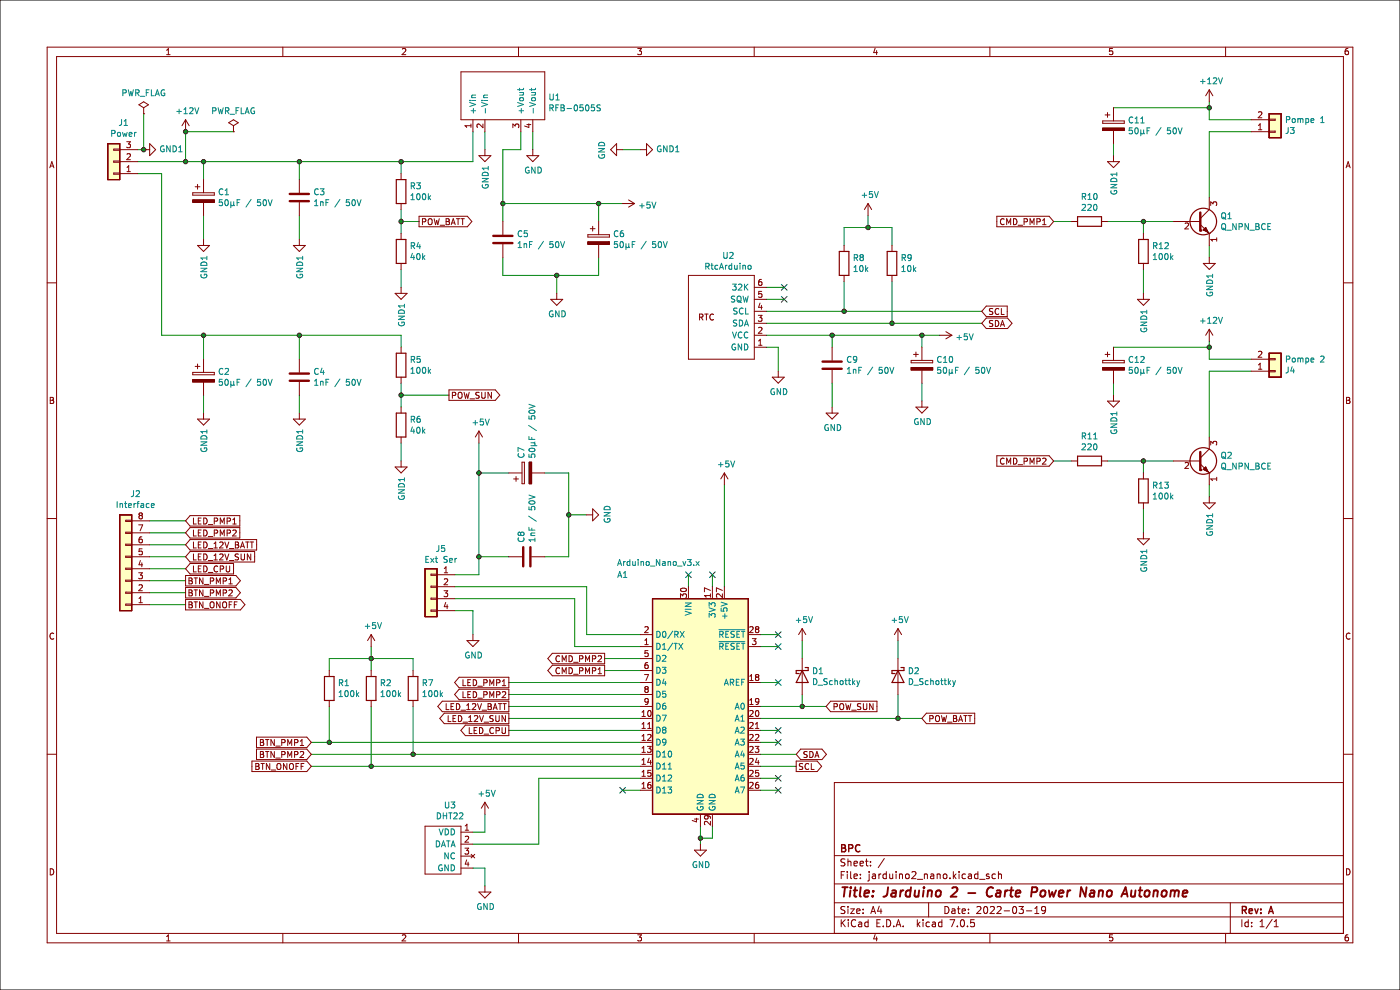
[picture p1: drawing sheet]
EESchema Schematic File Version 4
EELAYER 30 0
EELAYER END
$Descr A4 11693 8268
encoding utf-8
Sheet 1 1
Title "Jarduino 2 - Carte Power Nano Autonome"
Date "2022-03-19"
Rev "A"
Comp "BPC"
Comment1 ""
Comment2 ""
Comment3 ""
Comment4 ""
$EndDescr
$Comp
L Connector_Generic:Conn_01x03 J1
U 1 1
P 950 1350
F 0 "J1" H 868 1025 50  0000 C CNN
F 1 "Power" H 868 1116 50  0000 C CNN
F 2 "TerminalBlock_Phoenix:TerminalBlock_Phoenix_MKDS-3-3-5.08_1x03_P5.08mm_Horizontal" H 950 1350 50  0001 C CNN
F 3 "~" H 950 1350 50  0001 C CNN
	1    950  1350
	-1   0    0    1   
$EndComp
$Comp
L power:GND1 #PWR0101
U 1 1
P 1200 1250
F 0 "#PWR0101" H 1200 1000 50  0001 C CNN
F 1 "GND1" V 1205 1122 50  0000 R CNN
F 2 "" H 1200 1250 50  0001 C CNN
F 3 "" H 1200 1250 50  0001 C CNN
	1    1200 1250
	0    -1   -1   0   
$EndComp
Wire Wire Line
	1200 1250 1150 1250
$Comp
L bpc:RFB-0505S U1
U 1 1
P 4200 1000
F 0 "U1" H 4578 1188 50  0000 L CNN
F 1 "RFB-0505S" H 4578 1097 50  0000 L CNN
F 2 "Converter_DCDC:Converter_DCDC_Murata_MEE3SxxxxSC_THT" V 3950 1000 50  0001 C CNN
F 3 "" V 3950 1000 50  0001 C CNN
	1    4200 1000
	1    0    0    -1  
$EndComp
$Comp
L Device:CP C1
U 1 1
P 1700 1650
F 0 "C1" H 1818 1696 50  0000 L CNN
F 1 "50µF / 50V" H 1818 1605 50  0000 L CNN
F 2 "Capacitor_THT:CP_Radial_D10.0mm_P7.50mm" H 1738 1500 50  0001 C CNN
F 3 "~" H 1700 1650 50  0001 C CNN
	1    1700 1650
	1    0    0    -1  
$EndComp
$Comp
L Device:C C3
U 1 1
P 2500 1650
F 0 "C3" H 2615 1696 50  0000 L CNN
F 1 "1nF / 50V" H 2615 1605 50  0000 L CNN
F 2 "Capacitor_THT:C_Rect_L10.0mm_W4.0mm_P7.50mm_MKS4" H 2538 1500 50  0001 C CNN
F 3 "~" H 2500 1650 50  0001 C CNN
	1    2500 1650
	1    0    0    -1  
$EndComp
Wire Wire Line
	1150 1350 1550 1350
Wire Wire Line
	1700 1350 1700 1500
Wire Wire Line
	1700 1350 2500 1350
Wire Wire Line
	2500 1350 2500 1500
Connection ~ 1700 1350
Wire Wire Line
	2500 1800 2500 2000
Wire Wire Line
	1700 1800 1700 2000
$Comp
L Device:R R3
U 1 1
P 3350 1600
F 0 "R3" H 3420 1646 50  0000 L CNN
F 1 "100k" H 3420 1555 50  0000 L CNN
F 2 "Resistor_THT:R_Axial_DIN0411_L9.9mm_D3.6mm_P5.08mm_Vertical" V 3280 1600 50  0001 C CNN
F 3 "~" H 3350 1600 50  0001 C CNN
	1    3350 1600
	1    0    0    -1  
$EndComp
$Comp
L Device:R R4
U 1 1
P 3350 2100
F 0 "R4" H 3420 2146 50  0000 L CNN
F 1 "40k" H 3420 2055 50  0000 L CNN
F 2 "Resistor_THT:R_Axial_DIN0411_L9.9mm_D3.6mm_P5.08mm_Vertical" V 3280 2100 50  0001 C CNN
F 3 "~" H 3350 2100 50  0001 C CNN
	1    3350 2100
	1    0    0    -1  
$EndComp
$Comp
L Device:R R5
U 1 1
P 3350 3050
F 0 "R5" H 3420 3096 50  0000 L CNN
F 1 "100k" H 3420 3005 50  0000 L CNN
F 2 "Resistor_THT:R_Axial_DIN0411_L9.9mm_D3.6mm_P5.08mm_Vertical" V 3280 3050 50  0001 C CNN
F 3 "~" H 3350 3050 50  0001 C CNN
	1    3350 3050
	1    0    0    -1  
$EndComp
$Comp
L Device:R R6
U 1 1
P 3350 3550
F 0 "R6" H 3420 3596 50  0000 L CNN
F 1 "40k" H 3420 3505 50  0000 L CNN
F 2 "Resistor_THT:R_Axial_DIN0411_L9.9mm_D3.6mm_P5.08mm_Vertical" V 3280 3550 50  0001 C CNN
F 3 "~" H 3350 3550 50  0001 C CNN
	1    3350 3550
	1    0    0    -1  
$EndComp
Wire Wire Line
	2500 1350 3350 1350
Wire Wire Line
	3350 1350 3350 1450
Connection ~ 2500 1350
Wire Wire Line
	3350 1350 3950 1350
Wire Wire Line
	3950 1350 3950 1100
Connection ~ 3350 1350
Wire Wire Line
	3350 1750 3350 1850
$Comp
L power:GND #PWR0106
U 1 1
P 4450 1250
F 0 "#PWR0106" H 4450 1000 50  0001 C CNN
F 1 "GND" H 4455 1077 50  0000 C CNN
F 2 "" H 4450 1250 50  0001 C CNN
F 3 "" H 4450 1250 50  0001 C CNN
	1    4450 1250
	1    0    0    -1  
$EndComp
Wire Wire Line
	4450 1100 4450 1250
Wire Wire Line
	4350 1100 4350 1250
Wire Wire Line
	4350 1250 4200 1250
Wire Wire Line
	3350 2250 3350 2400
Wire Wire Line
	3350 2900 3350 2800
Wire Wire Line
	3350 2800 2500 2800
Wire Wire Line
	1350 2800 1350 1450
Wire Wire Line
	1350 1450 1150 1450
$Comp
L Device:C C4
U 1 1
P 2500 3150
F 0 "C4" H 2615 3196 50  0000 L CNN
F 1 "1nF / 50V" H 2615 3105 50  0000 L CNN
F 2 "Capacitor_THT:C_Rect_L10.0mm_W4.0mm_P7.50mm_MKS4" H 2538 3000 50  0001 C CNN
F 3 "~" H 2500 3150 50  0001 C CNN
	1    2500 3150
	1    0    0    -1  
$EndComp
Wire Wire Line
	2500 3300 2500 3450
Wire Wire Line
	2500 3000 2500 2800
Connection ~ 2500 2800
Wire Wire Line
	2500 2800 1700 2800
$Comp
L Device:CP C2
U 1 1
P 1700 3150
F 0 "C2" H 1818 3196 50  0000 L CNN
F 1 "50µF / 50V" H 1818 3105 50  0000 L CNN
F 2 "Capacitor_THT:CP_Radial_D10.0mm_P7.50mm" H 1738 3000 50  0001 C CNN
F 3 "~" H 1700 3150 50  0001 C CNN
	1    1700 3150
	1    0    0    -1  
$EndComp
Wire Wire Line
	1700 3000 1700 2800
Connection ~ 1700 2800
Wire Wire Line
	1700 2800 1350 2800
Wire Wire Line
	1700 3300 1700 3450
Wire Wire Line
	3350 3200 3350 3300
Wire Wire Line
	3350 3700 3350 3850
$Comp
L Device:C C5
U 1 1
P 4200 2000
F 0 "C5" H 4315 2046 50  0000 L CNN
F 1 "1nF / 50V" H 4315 1955 50  0000 L CNN
F 2 "Capacitor_THT:C_Rect_L10.0mm_W4.0mm_P7.50mm_MKS4" H 4238 1850 50  0001 C CNN
F 3 "~" H 4200 2000 50  0001 C CNN
	1    4200 2000
	1    0    0    -1  
$EndComp
$Comp
L Device:CP C6
U 1 1
P 5000 2000
F 0 "C6" H 5118 2046 50  0000 L CNN
F 1 "50µF / 50V" H 5118 1955 50  0000 L CNN
F 2 "Capacitor_THT:CP_Radial_D10.0mm_P7.50mm" H 5038 1850 50  0001 C CNN
F 3 "~" H 5000 2000 50  0001 C CNN
	1    5000 2000
	1    0    0    -1  
$EndComp
Wire Wire Line
	4200 1250 4200 1700
Wire Wire Line
	5000 1850 5000 1700
Wire Wire Line
	5000 1700 4200 1700
Connection ~ 4200 1700
Wire Wire Line
	4200 1700 4200 1850
$Comp
L power:GND #PWR0109
U 1 1
P 4650 2450
F 0 "#PWR0109" H 4650 2200 50  0001 C CNN
F 1 "GND" H 4655 2277 50  0000 C CNN
F 2 "" H 4650 2450 50  0001 C CNN
F 3 "" H 4650 2450 50  0001 C CNN
	1    4650 2450
	1    0    0    -1  
$EndComp
Wire Wire Line
	4200 2150 4200 2300
Wire Wire Line
	4200 2300 4650 2300
Wire Wire Line
	4650 2300 4650 2450
Wire Wire Line
	4650 2300 5000 2300
Wire Wire Line
	5000 2300 5000 2150
Connection ~ 4650 2300
$Comp
L bpc:RtcArduino U2
U 1 1
P 6300 3000
F 0 "U2" H 6517 2135 50  0000 C CNN
F 1 "RtcArduino" H 6517 2226 50  0000 C CNN
F 2 "bpc:BPC_RtcArduino" H 6650 3300 50  0001 C CNN
F 3 "" H 6300 2900 50  0001 C CNN
	1    6300 3000
	-1   0    0    1   
$EndComp
Text GLabel 3750 3300 2    50   Output ~ 0
POW_SUN
Wire Wire Line
	3750 3300 3350 3300
Connection ~ 3350 3300
Wire Wire Line
	3350 3300 3350 3400
Text GLabel 3500 1850 2    50   Output ~ 0
POW_BATT
Wire Wire Line
	3500 1850 3350 1850
Connection ~ 3350 1850
Wire Wire Line
	3350 1850 3350 1950
Text GLabel 6900 5900 2    50   Input ~ 0
POW_SUN
$Comp
L Device:D_Schottky D1
U 1 1
P 6700 5650
F 0 "D1" V 6654 5730 50  0000 L CNN
F 1 "D_Schottky" V 6745 5730 50  0000 L CNN
F 2 "Diode_THT:D_DO-15_P5.08mm_Vertical_AnodeUp" H 6700 5650 50  0001 C CNN
F 3 "~" H 6700 5650 50  0001 C CNN
	1    6700 5650
	0    1    1    0   
$EndComp
Wire Wire Line
	6900 5900 6700 5900
Wire Wire Line
	6700 5800 6700 5900
Connection ~ 6700 5900
Wire Wire Line
	6700 5900 6350 5900
$Comp
L power:+5V #PWR0110
U 1 1
P 5200 1700
F 0 "#PWR0110" H 5200 1550 50  0001 C CNN
F 1 "+5V" V 5215 1828 50  0000 L CNN
F 2 "" H 5200 1700 50  0001 C CNN
F 3 "" H 5200 1700 50  0001 C CNN
	1    5200 1700
	0    1    1    0   
$EndComp
Wire Wire Line
	5200 1700 5000 1700
Connection ~ 5000 1700
$Comp
L power:+5V #PWR0111
U 1 1
P 6700 5350
F 0 "#PWR0111" H 6700 5200 50  0001 C CNN
F 1 "+5V" H 6715 5523 50  0000 C CNN
F 2 "" H 6700 5350 50  0001 C CNN
F 3 "" H 6700 5350 50  0001 C CNN
	1    6700 5350
	1    0    0    -1  
$EndComp
Wire Wire Line
	6700 5350 6700 5500
Text GLabel 7700 6000 2    50   Input ~ 0
POW_BATT
Wire Wire Line
	7700 6000 7500 6000
$Comp
L Device:D_Schottky D2
U 1 1
P 7500 5650
F 0 "D2" V 7454 5730 50  0000 L CNN
F 1 "D_Schottky" V 7545 5730 50  0000 L CNN
F 2 "Diode_THT:D_DO-15_P5.08mm_Vertical_AnodeUp" H 7500 5650 50  0001 C CNN
F 3 "~" H 7500 5650 50  0001 C CNN
	1    7500 5650
	0    1    1    0   
$EndComp
$Comp
L power:+5V #PWR0112
U 1 1
P 7500 5350
F 0 "#PWR0112" H 7500 5200 50  0001 C CNN
F 1 "+5V" H 7515 5523 50  0000 C CNN
F 2 "" H 7500 5350 50  0001 C CNN
F 3 "" H 7500 5350 50  0001 C CNN
	1    7500 5350
	1    0    0    -1  
$EndComp
Wire Wire Line
	7500 5350 7500 5500
Wire Wire Line
	7500 5800 7500 6000
Connection ~ 7500 6000
Wire Wire Line
	7500 6000 6350 6000
$Comp
L power:+5V #PWR0113
U 1 1
P 6050 4050
F 0 "#PWR0113" H 6050 3900 50  0001 C CNN
F 1 "+5V" H 6065 4223 50  0000 C CNN
F 2 "" H 6050 4050 50  0001 C CNN
F 3 "" H 6050 4050 50  0001 C CNN
	1    6050 4050
	1    0    0    -1  
$EndComp
$Comp
L power:GND #PWR0114
U 1 1
P 5850 7050
F 0 "#PWR0114" H 5850 6800 50  0001 C CNN
F 1 "GND" H 5855 6877 50  0000 C CNN
F 2 "" H 5850 7050 50  0001 C CNN
F 3 "" H 5850 7050 50  0001 C CNN
	1    5850 7050
	1    0    0    -1  
$EndComp
Wire Wire Line
	5850 6900 5850 7000
Wire Wire Line
	5950 6900 5950 7000
Wire Wire Line
	5950 7000 5850 7000
Connection ~ 5850 7000
Wire Wire Line
	5850 7000 5850 7050
$Comp
L Device:Q_NPN_EBC Q1
U 1 1
P 10000 1850
F 0 "Q1" H 10191 1896 50  0000 L CNN
F 1 "Q_NPN_BCE" H 10191 1805 50  0000 L CNN
F 2 "Package_TO_SOT_THT:TO-39-3" H 10200 1950 50  0001 C CNN
F 3 "~" H 10000 1850 50  0001 C CNN
	1    10000 1850
	1    0    0    -1  
$EndComp
$Comp
L power:+12V #PWR0115
U 1 1
P 1550 1100
F 0 "#PWR0115" H 1550 950 50  0001 C CNN
F 1 "+12V" H 1565 1273 50  0000 C CNN
F 2 "" H 1550 1100 50  0001 C CNN
F 3 "" H 1550 1100 50  0001 C CNN
	1    1550 1100
	1    0    0    -1  
$EndComp
Wire Wire Line
	1550 1100 1550 1350
Connection ~ 1550 1350
Wire Wire Line
	1550 1350 1700 1350
$Comp
L power:+12V #PWR0116
U 1 1
P 10100 850
F 0 "#PWR0116" H 10100 700 50  0001 C CNN
F 1 "+12V" H 10115 1023 50  0000 C CNN
F 2 "" H 10100 850 50  0001 C CNN
F 3 "" H 10100 850 50  0001 C CNN
	1    10100 850 
	1    0    0    -1  
$EndComp
$Comp
L Connector_Generic:Conn_01x02 J3
U 1 1
P 10650 1100
F 0 "J3" H 10730 1092 50  0000 L CNN
F 1 "Pompe 1" H 10730 1001 50  0000 L CNN
F 2 "TerminalBlock_Phoenix:TerminalBlock_Phoenix_MKDS-3-2-5.08_1x02_P5.08mm_Horizontal" H 10650 1100 50  0001 C CNN
F 3 "~" H 10650 1100 50  0001 C CNN
	1    10650 1100
	1    0    0    1   
$EndComp
Wire Wire Line
	10450 1000 10100 1000
Wire Wire Line
	10100 1000 10100 900 
Wire Wire Line
	10450 1100 10100 1100
Wire Wire Line
	10100 1100 10100 1650
$Comp
L Device:CP C11
U 1 1
P 9300 1050
F 0 "C11" H 9418 1096 50  0000 L CNN
F 1 "50µF / 50V" H 9418 1005 50  0000 L CNN
F 2 "Capacitor_THT:CP_Radial_D10.0mm_P7.50mm" H 9338 900 50  0001 C CNN
F 3 "~" H 9300 1050 50  0001 C CNN
	1    9300 1050
	1    0    0    -1  
$EndComp
Wire Wire Line
	9300 900  10100 900 
Connection ~ 10100 900 
Wire Wire Line
	10100 900  10100 850 
Wire Wire Line
	9300 1200 9300 1300
Wire Wire Line
	10100 2050 10100 2150
$Comp
L Device:R R12
U 1 1
P 9550 2100
F 0 "R12" H 9620 2146 50  0000 L CNN
F 1 "100k" H 9620 2055 50  0000 L CNN
F 2 "Resistor_THT:R_Axial_DIN0411_L9.9mm_D3.6mm_P5.08mm_Vertical" V 9480 2100 50  0001 C CNN
F 3 "~" H 9550 2100 50  0001 C CNN
	1    9550 2100
	1    0    0    -1  
$EndComp
Wire Wire Line
	9550 2450 9550 2250
Wire Wire Line
	9550 1950 9550 1850
Wire Wire Line
	9550 1850 9800 1850
$Comp
L Device:R R10
U 1 1
P 9100 1850
F 0 "R10" V 8893 1850 50  0000 C CNN
F 1 "220" V 8984 1850 50  0000 C CNN
F 2 "Resistor_THT:R_Axial_DIN0411_L9.9mm_D3.6mm_P5.08mm_Vertical" V 9030 1850 50  0001 C CNN
F 3 "~" H 9100 1850 50  0001 C CNN
	1    9100 1850
	0    1    1    0   
$EndComp
Wire Wire Line
	9250 1850 9550 1850
Connection ~ 9550 1850
Text GLabel 8800 1850 0    50   Input ~ 0
CMD_PMP1
Wire Wire Line
	8800 1850 8950 1850
$Comp
L Device:Q_NPN_EBC Q2
U 1 1
P 10000 3850
F 0 "Q2" H 10191 3896 50  0000 L CNN
F 1 "Q_NPN_BCE" H 10191 3805 50  0000 L CNN
F 2 "Package_TO_SOT_THT:TO-39-3" H 10200 3950 50  0001 C CNN
F 3 "~" H 10000 3850 50  0001 C CNN
	1    10000 3850
	1    0    0    -1  
$EndComp
$Comp
L power:+12V #PWR0120
U 1 1
P 10100 2850
F 0 "#PWR0120" H 10100 2700 50  0001 C CNN
F 1 "+12V" H 10115 3023 50  0000 C CNN
F 2 "" H 10100 2850 50  0001 C CNN
F 3 "" H 10100 2850 50  0001 C CNN
	1    10100 2850
	1    0    0    -1  
$EndComp
$Comp
L Connector_Generic:Conn_01x02 J4
U 1 1
P 10650 3100
F 0 "J4" H 10730 3092 50  0000 L CNN
F 1 "Pompe 2" H 10730 3001 50  0000 L CNN
F 2 "TerminalBlock_Phoenix:TerminalBlock_Phoenix_MKDS-3-2-5.08_1x02_P5.08mm_Horizontal" H 10650 3100 50  0001 C CNN
F 3 "~" H 10650 3100 50  0001 C CNN
	1    10650 3100
	1    0    0    1   
$EndComp
Wire Wire Line
	10450 3000 10100 3000
Wire Wire Line
	10100 3000 10100 2900
Wire Wire Line
	10450 3100 10100 3100
Wire Wire Line
	10100 3100 10100 3650
$Comp
L Device:CP C12
U 1 1
P 9300 3050
F 0 "C12" H 9418 3096 50  0000 L CNN
F 1 "50µF / 50V" H 9418 3005 50  0000 L CNN
F 2 "Capacitor_THT:CP_Radial_D10.0mm_P7.50mm" H 9338 2900 50  0001 C CNN
F 3 "~" H 9300 3050 50  0001 C CNN
	1    9300 3050
	1    0    0    -1  
$EndComp
Wire Wire Line
	9300 2900 10100 2900
Connection ~ 10100 2900
Wire Wire Line
	10100 2900 10100 2850
Wire Wire Line
	9300 3200 9300 3300
Wire Wire Line
	10100 4050 10100 4150
$Comp
L Device:R R13
U 1 1
P 9550 4100
F 0 "R13" H 9620 4146 50  0000 L CNN
F 1 "100k" H 9620 4055 50  0000 L CNN
F 2 "Resistor_THT:R_Axial_DIN0411_L9.9mm_D3.6mm_P5.08mm_Vertical" V 9480 4100 50  0001 C CNN
F 3 "~" H 9550 4100 50  0001 C CNN
	1    9550 4100
	1    0    0    -1  
$EndComp
Wire Wire Line
	9550 4450 9550 4250
Wire Wire Line
	9550 3950 9550 3850
Wire Wire Line
	9550 3850 9800 3850
$Comp
L Device:R R11
U 1 1
P 9100 3850
F 0 "R11" V 8893 3850 50  0000 C CNN
F 1 "220" V 8984 3850 50  0000 C CNN
F 2 "Resistor_THT:R_Axial_DIN0411_L9.9mm_D3.6mm_P5.08mm_Vertical" V 9030 3850 50  0001 C CNN
F 3 "~" H 9100 3850 50  0001 C CNN
	1    9100 3850
	0    1    1    0   
$EndComp
Wire Wire Line
	9250 3850 9550 3850
Connection ~ 9550 3850
Text GLabel 8800 3850 0    50   Input ~ 0
CMD_PMP2
Wire Wire Line
	8800 3850 8950 3850
$Comp
L power:+5V #PWR0124
U 1 1
P 7850 2800
F 0 "#PWR0124" H 7850 2650 50  0001 C CNN
F 1 "+5V" V 7865 2928 50  0000 L CNN
F 2 "" H 7850 2800 50  0001 C CNN
F 3 "" H 7850 2800 50  0001 C CNN
	1    7850 2800
	0    1    1    0   
$EndComp
Wire Wire Line
	7850 2800 7700 2800
$Comp
L Device:CP C10
U 1 1
P 7700 3050
F 0 "C10" H 7818 3096 50  0000 L CNN
F 1 "50µF / 50V" H 7818 3005 50  0000 L CNN
F 2 "Capacitor_THT:CP_Radial_D10.0mm_P7.50mm" H 7738 2900 50  0001 C CNN
F 3 "~" H 7700 3050 50  0001 C CNN
	1    7700 3050
	1    0    0    -1  
$EndComp
$Comp
L power:GND #PWR0127
U 1 1
P 7700 3350
F 0 "#PWR0127" H 7700 3100 50  0001 C CNN
F 1 "GND" H 7705 3177 50  0000 C CNN
F 2 "" H 7700 3350 50  0001 C CNN
F 3 "" H 7700 3350 50  0001 C CNN
	1    7700 3350
	1    0    0    -1  
$EndComp
$Comp
L power:GND #PWR0128
U 1 1
P 6500 3100
F 0 "#PWR0128" H 6500 2850 50  0001 C CNN
F 1 "GND" H 6505 2927 50  0000 C CNN
F 2 "" H 6500 3100 50  0001 C CNN
F 3 "" H 6500 3100 50  0001 C CNN
	1    6500 3100
	1    0    0    -1  
$EndComp
$Comp
L power:GND #PWR0129
U 1 1
P 6950 3400
F 0 "#PWR0129" H 6950 3150 50  0001 C CNN
F 1 "GND" H 6955 3227 50  0000 C CNN
F 2 "" H 6950 3400 50  0001 C CNN
F 3 "" H 6950 3400 50  0001 C CNN
	1    6950 3400
	1    0    0    -1  
$EndComp
$Comp
L Device:C C9
U 1 1
P 6950 3050
F 0 "C9" H 7065 3096 50  0000 L CNN
F 1 "1nF / 50V" H 7065 3005 50  0000 L CNN
F 2 "Capacitor_THT:C_Rect_L10.0mm_W4.0mm_P7.50mm_MKS4" H 6988 2900 50  0001 C CNN
F 3 "~" H 6950 3050 50  0001 C CNN
	1    6950 3050
	1    0    0    -1  
$EndComp
Wire Wire Line
	7700 2900 7700 2800
Connection ~ 7700 2800
Wire Wire Line
	7700 3200 7700 3350
Wire Wire Line
	6950 3200 6950 3400
Wire Wire Line
	6950 2900 6950 2800
Wire Wire Line
	6400 2800 6950 2800
Connection ~ 6950 2800
Wire Wire Line
	6950 2800 7700 2800
Wire Wire Line
	6400 2900 6500 2900
Wire Wire Line
	6500 2900 6500 3100
NoConn ~ 6550 2400
NoConn ~ 6550 2500
Wire Wire Line
	6550 2400 6400 2400
Wire Wire Line
	6550 2500 6400 2500
$Comp
L Device:R R8
U 1 1
P 7050 2200
F 0 "R8" H 7120 2246 50  0000 L CNN
F 1 "10k" H 7120 2155 50  0000 L CNN
F 2 "Resistor_THT:R_Axial_DIN0411_L9.9mm_D3.6mm_P5.08mm_Vertical" V 6980 2200 50  0001 C CNN
F 3 "~" H 7050 2200 50  0001 C CNN
	1    7050 2200
	1    0    0    -1  
$EndComp
$Comp
L Device:R R9
U 1 1
P 7450 2200
F 0 "R9" H 7520 2246 50  0000 L CNN
F 1 "10k" H 7520 2155 50  0000 L CNN
F 2 "Resistor_THT:R_Axial_DIN0411_L9.9mm_D3.6mm_P5.08mm_Vertical" V 7380 2200 50  0001 C CNN
F 3 "~" H 7450 2200 50  0001 C CNN
	1    7450 2200
	1    0    0    -1  
$EndComp
$Comp
L power:+5V #PWR0130
U 1 1
P 7250 1800
F 0 "#PWR0130" H 7250 1650 50  0001 C CNN
F 1 "+5V" H 7265 1973 50  0000 C CNN
F 2 "" H 7250 1800 50  0001 C CNN
F 3 "" H 7250 1800 50  0001 C CNN
	1    7250 1800
	1    0    0    -1  
$EndComp
Wire Wire Line
	7050 1900 7050 2050
Wire Wire Line
	7050 1900 7250 1900
Wire Wire Line
	7250 1900 7250 1800
Wire Wire Line
	7250 1900 7450 1900
Wire Wire Line
	7450 1900 7450 2050
Connection ~ 7250 1900
Wire Wire Line
	7050 2350 7050 2600
Wire Wire Line
	7050 2600 6400 2600
Wire Wire Line
	6400 2700 7450 2700
Wire Wire Line
	7450 2700 7450 2350
Text GLabel 5050 5500 0    50   Output ~ 0
CMD_PMP2
Text GLabel 5050 5600 0    50   Output ~ 0
CMD_PMP1
Wire Wire Line
	5350 5500 5050 5500
Wire Wire Line
	5050 5600 5350 5600
Text GLabel 6650 6300 2    50   BiDi ~ 0
SDA
Text GLabel 6650 6400 2    50   Output ~ 0
SCL
Wire Wire Line
	6350 6300 6650 6300
Wire Wire Line
	6350 6400 6650 6400
Text GLabel 8200 2700 2    50   BiDi ~ 0
SDA
Wire Wire Line
	8200 2700 7450 2700
Connection ~ 7450 2700
Text GLabel 8200 2600 2    50   Input ~ 0
SCL
Wire Wire Line
	8200 2600 7050 2600
Connection ~ 7050 2600
Text GLabel 4250 5700 0    50   Output ~ 0
LED_PMP1
Text GLabel 4250 5800 0    50   Output ~ 0
LED_PMP2
Wire Wire Line
	5350 5700 4250 5700
Wire Wire Line
	4250 5800 5350 5800
Text GLabel 4250 5900 0    50   Output ~ 0
LED_12V_BATT
Text GLabel 4250 6000 0    50   Output ~ 0
LED_12V_SUN
Text GLabel 4250 6100 0    50   Output ~ 0
LED_CPU
Wire Wire Line
	5350 5900 4250 5900
Wire Wire Line
	4250 6000 5350 6000
Wire Wire Line
	5350 6100 4250 6100
$Comp
L Device:R R7
U 1 1
P 3450 5750
F 0 "R7" H 3520 5796 50  0000 L CNN
F 1 "100k" H 3520 5705 50  0000 L CNN
F 2 "Resistor_THT:R_Axial_DIN0411_L9.9mm_D3.6mm_P5.08mm_Vertical" V 3380 5750 50  0001 C CNN
F 3 "~" H 3450 5750 50  0001 C CNN
	1    3450 5750
	1    0    0    -1  
$EndComp
$Comp
L Device:R R1
U 1 1
P 2750 5750
F 0 "R1" H 2820 5796 50  0000 L CNN
F 1 "100k" H 2820 5705 50  0000 L CNN
F 2 "Resistor_THT:R_Axial_DIN0411_L9.9mm_D3.6mm_P5.08mm_Vertical" V 2680 5750 50  0001 C CNN
F 3 "~" H 2750 5750 50  0001 C CNN
	1    2750 5750
	1    0    0    -1  
$EndComp
$Comp
L power:+5V #PWR0131
U 1 1
P 3100 5400
F 0 "#PWR0131" H 3100 5250 50  0001 C CNN
F 1 "+5V" H 3115 5573 50  0000 C CNN
F 2 "" H 3100 5400 50  0001 C CNN
F 3 "" H 3100 5400 50  0001 C CNN
	1    3100 5400
	1    0    0    -1  
$EndComp
Wire Wire Line
	3100 5400 3100 5500
Connection ~ 3100 5500
Text GLabel 2600 6200 0    50   Input ~ 0
BTN_PMP1
Text GLabel 2600 6300 0    50   Input ~ 0
BTN_PMP2
$Comp
L Device:R R2
U 1 1
P 3100 5750
F 0 "R2" H 3170 5796 50  0000 L CNN
F 1 "100k" H 3170 5705 50  0000 L CNN
F 2 "Resistor_THT:R_Axial_DIN0411_L9.9mm_D3.6mm_P5.08mm_Vertical" V 3030 5750 50  0001 C CNN
F 3 "~" H 3100 5750 50  0001 C CNN
	1    3100 5750
	1    0    0    -1  
$EndComp
Wire Wire Line
	3100 5500 3100 5600
Text GLabel 2600 6400 0    50   Input ~ 0
BTN_ONOFF
Wire Wire Line
	3100 5900 3100 6400
Wire Wire Line
	3100 6400 2600 6400
Wire Wire Line
	3100 6400 5350 6400
Connection ~ 3100 6400
$Comp
L Connector_Generic:Conn_01x08 J2
U 1 1
P 1050 4750
F 0 "J2" H 968 4125 50  0000 C CNN
F 1 "Interface" H 968 4216 50  0000 C CNN
F 2 "TerminalBlock_Phoenix:TerminalBlock_Phoenix_MKDS-3-8-5.08_1x08_P5.08mm_Horizontal" H 1050 4750 50  0001 C CNN
F 3 "~" H 1050 4750 50  0001 C CNN
	1    1050 4750
	-1   0    0    1   
$EndComp
Text GLabel 1550 4350 2    50   Input ~ 0
LED_PMP1
Text GLabel 1550 4450 2    50   Input ~ 0
LED_PMP2
Text GLabel 1550 4550 2    50   Input ~ 0
LED_12V_BATT
Text GLabel 1550 4650 2    50   Input ~ 0
LED_12V_SUN
Text GLabel 1550 4750 2    50   Input ~ 0
LED_CPU
Text GLabel 1550 4850 2    50   Output ~ 0
BTN_PMP1
Text GLabel 1550 4950 2    50   Output ~ 0
BTN_PMP2
Text GLabel 1550 5050 2    50   Output ~ 0
BTN_ONOFF
Wire Wire Line
	1250 4350 1550 4350
Wire Wire Line
	1250 4450 1550 4450
Wire Wire Line
	1250 4550 1550 4550
Wire Wire Line
	1250 4650 1550 4650
Wire Wire Line
	1250 4750 1550 4750
Wire Wire Line
	1250 4850 1550 4850
Wire Wire Line
	1250 4950 1550 4950
Wire Wire Line
	1250 5050 1550 5050
NoConn ~ 5200 6600
NoConn ~ 6500 6600
NoConn ~ 6500 6500
NoConn ~ 6500 6200
NoConn ~ 6500 6100
NoConn ~ 6500 5700
NoConn ~ 6500 5400
NoConn ~ 6500 5300
NoConn ~ 5950 4800
NoConn ~ 5750 4800
Wire Wire Line
	5950 4800 5950 4900
Wire Wire Line
	5750 4800 5750 4900
Wire Wire Line
	5350 6600 5200 6600
Wire Wire Line
	6350 6600 6500 6600
Wire Wire Line
	6350 6500 6500 6500
Wire Wire Line
	6350 6200 6500 6200
Wire Wire Line
	6350 6100 6500 6100
Wire Wire Line
	6350 5700 6500 5700
Wire Wire Line
	6350 5400 6500 5400
Wire Wire Line
	6350 5300 6500 5300
$Comp
L power:PWR_FLAG #FLG0101
U 1 1
P 1950 1100
F 0 "#FLG0101" H 1950 1175 50  0001 C CNN
F 1 "PWR_FLAG" H 1950 1273 50  0000 C CNN
F 2 "" H 1950 1100 50  0001 C CNN
F 3 "~" H 1950 1100 50  0001 C CNN
	1    1950 1100
	1    0    0    -1  
$EndComp
Wire Wire Line
	1950 1100 1550 1100
Connection ~ 1550 1100
Wire Wire Line
	4050 1250 4050 1100
$Comp
L power:PWR_FLAG #FLG0102
U 1 1
P 1200 950
F 0 "#FLG0102" H 1200 1025 50  0001 C CNN
F 1 "PWR_FLAG" H 1200 1123 50  0000 C CNN
F 2 "" H 1200 950 50  0001 C CNN
F 3 "~" H 1200 950 50  0001 C CNN
	1    1200 950 
	1    0    0    -1  
$EndComp
Wire Wire Line
	1200 950  1200 1250
Connection ~ 1200 1250
$Comp
L bpc:Arduino_Nano_v3.x A1
U 1 1
P 5850 5900
F 0 "A1" H 5200 7000 50  0000 C CNN
F 1 "Arduino_Nano_v3.x" H 5500 7100 50  0000 C CNN
F 2 "bpc:BPC_Arduino_Nano" H 5850 5900 50  0001 C CIN
F 3 "http://www.mouser.com/pdfdocs/Gravitech_Arduino_Nano3_0.pdf" H 5850 5900 50  0001 C CNN
	1    5850 5900
	1    0    0    -1  
$EndComp
Wire Wire Line
	6050 4050 6050 4900
$Comp
L power:GND1 #PWR0102
U 1 1
P 1700 2000
F 0 "#PWR0102" H 1700 1750 50  0001 C CNN
F 1 "GND1" V 1705 1872 50  0000 R CNN
F 2 "" H 1700 2000 50  0001 C CNN
F 3 "" H 1700 2000 50  0001 C CNN
	1    1700 2000
	1    0    0    -1  
$EndComp
$Comp
L power:GND1 #PWR0103
U 1 1
P 2500 2000
F 0 "#PWR0103" H 2500 1750 50  0001 C CNN
F 1 "GND1" V 2505 1872 50  0000 R CNN
F 2 "" H 2500 2000 50  0001 C CNN
F 3 "" H 2500 2000 50  0001 C CNN
	1    2500 2000
	1    0    0    -1  
$EndComp
$Comp
L power:GND1 #PWR0104
U 1 1
P 3350 2400
F 0 "#PWR0104" H 3350 2150 50  0001 C CNN
F 1 "GND1" V 3355 2272 50  0000 R CNN
F 2 "" H 3350 2400 50  0001 C CNN
F 3 "" H 3350 2400 50  0001 C CNN
	1    3350 2400
	1    0    0    -1  
$EndComp
$Comp
L power:GND1 #PWR0105
U 1 1
P 4050 1250
F 0 "#PWR0105" H 4050 1000 50  0001 C CNN
F 1 "GND1" V 4055 1122 50  0000 R CNN
F 2 "" H 4050 1250 50  0001 C CNN
F 3 "" H 4050 1250 50  0001 C CNN
	1    4050 1250
	1    0    0    -1  
$EndComp
$Comp
L power:GND1 #PWR0107
U 1 1
P 2500 3450
F 0 "#PWR0107" H 2500 3200 50  0001 C CNN
F 1 "GND1" V 2505 3322 50  0000 R CNN
F 2 "" H 2500 3450 50  0001 C CNN
F 3 "" H 2500 3450 50  0001 C CNN
	1    2500 3450
	1    0    0    -1  
$EndComp
$Comp
L power:GND1 #PWR0108
U 1 1
P 1700 3450
F 0 "#PWR0108" H 1700 3200 50  0001 C CNN
F 1 "GND1" V 1705 3322 50  0000 R CNN
F 2 "" H 1700 3450 50  0001 C CNN
F 3 "" H 1700 3450 50  0001 C CNN
	1    1700 3450
	1    0    0    -1  
$EndComp
$Comp
L power:GND1 #PWR0117
U 1 1
P 3350 3850
F 0 "#PWR0117" H 3350 3600 50  0001 C CNN
F 1 "GND1" V 3355 3722 50  0000 R CNN
F 2 "" H 3350 3850 50  0001 C CNN
F 3 "" H 3350 3850 50  0001 C CNN
	1    3350 3850
	1    0    0    -1  
$EndComp
$Comp
L power:GND1 #PWR0118
U 1 1
P 9300 1300
F 0 "#PWR0118" H 9300 1050 50  0001 C CNN
F 1 "GND1" V 9305 1172 50  0000 R CNN
F 2 "" H 9300 1300 50  0001 C CNN
F 3 "" H 9300 1300 50  0001 C CNN
	1    9300 1300
	1    0    0    -1  
$EndComp
$Comp
L power:GND1 #PWR0119
U 1 1
P 10100 2150
F 0 "#PWR0119" H 10100 1900 50  0001 C CNN
F 1 "GND1" V 10105 2022 50  0000 R CNN
F 2 "" H 10100 2150 50  0001 C CNN
F 3 "" H 10100 2150 50  0001 C CNN
	1    10100 2150
	1    0    0    -1  
$EndComp
$Comp
L power:GND1 #PWR0121
U 1 1
P 9550 2450
F 0 "#PWR0121" H 9550 2200 50  0001 C CNN
F 1 "GND1" V 9555 2322 50  0000 R CNN
F 2 "" H 9550 2450 50  0001 C CNN
F 3 "" H 9550 2450 50  0001 C CNN
	1    9550 2450
	1    0    0    -1  
$EndComp
$Comp
L power:GND1 #PWR0122
U 1 1
P 9300 3300
F 0 "#PWR0122" H 9300 3050 50  0001 C CNN
F 1 "GND1" V 9305 3172 50  0000 R CNN
F 2 "" H 9300 3300 50  0001 C CNN
F 3 "" H 9300 3300 50  0001 C CNN
	1    9300 3300
	1    0    0    -1  
$EndComp
$Comp
L power:GND1 #PWR0123
U 1 1
P 9550 4450
F 0 "#PWR0123" H 9550 4200 50  0001 C CNN
F 1 "GND1" V 9555 4322 50  0000 R CNN
F 2 "" H 9550 4450 50  0001 C CNN
F 3 "" H 9550 4450 50  0001 C CNN
	1    9550 4450
	1    0    0    -1  
$EndComp
$Comp
L power:GND1 #PWR0125
U 1 1
P 10100 4150
F 0 "#PWR0125" H 10100 3900 50  0001 C CNN
F 1 "GND1" V 10105 4022 50  0000 R CNN
F 2 "" H 10100 4150 50  0001 C CNN
F 3 "" H 10100 4150 50  0001 C CNN
	1    10100 4150
	1    0    0    -1  
$EndComp
$Comp
L power:GND1 #PWR0126
U 1 1
P 5350 1250
F 0 "#PWR0126" H 5350 1000 50  0001 C CNN
F 1 "GND1" V 5355 1122 50  0000 R CNN
F 2 "" H 5350 1250 50  0001 C CNN
F 3 "" H 5350 1250 50  0001 C CNN
	1    5350 1250
	0    -1   -1   0   
$EndComp
$Comp
L power:GND #PWR0132
U 1 1
P 5200 1250
F 0 "#PWR0132" H 5200 1000 50  0001 C CNN
F 1 "GND" H 5205 1077 50  0000 C CNN
F 2 "" H 5200 1250 50  0001 C CNN
F 3 "" H 5200 1250 50  0001 C CNN
	1    5200 1250
	0    1    1    0   
$EndComp
Wire Wire Line
	5200 1250 5350 1250
$Comp
L bpc:BPC_DHT22 U3
U 1 1
P 3850 6950
F 0 "U3" H 3942 7175 50  0000 C CNN
F 1 "DHT22" H 3942 7084 50  0000 C CNN
F 2 "bpc:BPC_DHT22" H 3850 7050 50  0001 C CNN
F 3 "" H 3850 7050 50  0001 C CNN
	1    3850 6950
	-1   0    0    -1  
$EndComp
$Comp
L power:GND #PWR04
U 1 1
P 4050 7400
F 0 "#PWR04" H 4050 7150 50  0001 C CNN
F 1 "GND" H 4055 7227 50  0000 C CNN
F 2 "" H 4050 7400 50  0001 C CNN
F 3 "" H 4050 7400 50  0001 C CNN
	1    4050 7400
	1    0    0    -1  
$EndComp
Wire Wire Line
	4050 7400 4050 7250
Wire Wire Line
	4050 7250 3950 7250
$Comp
L power:+5V #PWR03
U 1 1
P 4050 6800
F 0 "#PWR03" H 4050 6650 50  0001 C CNN
F 1 "+5V" H 4065 6973 50  0000 C CNN
F 2 "" H 4050 6800 50  0001 C CNN
F 3 "" H 4050 6800 50  0001 C CNN
	1    4050 6800
	1    0    0    -1  
$EndComp
Wire Wire Line
	4050 6800 4050 6950
Wire Wire Line
	4050 6950 3950 6950
Wire Wire Line
	3950 7050 4500 7050
Wire Wire Line
	4500 7050 4500 6500
Wire Wire Line
	4500 6500 5350 6500
$Comp
L Connector_Generic:Conn_01x04 J5
U 1 1
P 3600 4900
F 0 "J5" H 3518 5217 50  0000 C CNN
F 1 "Ext Ser" H 3518 5126 50  0000 C CNN
F 2 "Connector_PinHeader_2.54mm:PinHeader_1x04_P2.54mm_Vertical" H 3600 4900 50  0001 C CNN
F 3 "~" H 3600 4900 50  0001 C CNN
	1    3600 4900
	-1   0    0    -1  
$EndComp
$Comp
L power:GND #PWR01
U 1 1
P 3950 5300
F 0 "#PWR01" H 3950 5050 50  0001 C CNN
F 1 "GND" H 3955 5127 50  0000 C CNN
F 2 "" H 3950 5300 50  0001 C CNN
F 3 "" H 3950 5300 50  0001 C CNN
	1    3950 5300
	1    0    0    -1  
$EndComp
Wire Wire Line
	4900 4900 4900 5300
Wire Wire Line
	4800 5000 4800 5400
Wire Wire Line
	4900 5300 5350 5300
Wire Wire Line
	4800 5400 5350 5400
$Comp
L Device:CP C7
U 1 1
P 4400 3950
F 0 "C7" H 4518 3996 50  0000 L CNN
F 1 "50µF / 50V" H 4518 3905 50  0000 L CNN
F 2 "Capacitor_THT:CP_Radial_D10.0mm_P7.50mm" H 4438 3800 50  0001 C CNN
F 3 "~" H 4400 3950 50  0001 C CNN
	1    4400 3950
	0    -1   -1   0   
$EndComp
Wire Wire Line
	3800 4900 4900 4900
Wire Wire Line
	3800 5000 4800 5000
Wire Wire Line
	3950 5300 3950 5100
Wire Wire Line
	3950 5100 3800 5100
Wire Wire Line
	3800 4800 4000 4800
Wire Wire Line
	4000 4800 4000 4650
$Comp
L Device:C C8
U 1 1
P 4400 4650
F 0 "C8" H 4515 4696 50  0000 L CNN
F 1 "1nF / 50V" H 4515 4605 50  0000 L CNN
F 2 "Capacitor_THT:C_Rect_L10.0mm_W4.0mm_P7.50mm_MKS4" H 4438 4500 50  0001 C CNN
F 3 "~" H 4400 4650 50  0001 C CNN
	1    4400 4650
	0    -1   -1   0   
$EndComp
Connection ~ 4000 4650
Wire Wire Line
	4000 4650 4250 4650
$Comp
L power:GND #PWR05
U 1 1
P 4900 4300
F 0 "#PWR05" H 4900 4050 50  0001 C CNN
F 1 "GND" H 4905 4127 50  0000 C CNN
F 2 "" H 4900 4300 50  0001 C CNN
F 3 "" H 4900 4300 50  0001 C CNN
	1    4900 4300
	0    -1   -1   0   
$EndComp
$Comp
L power:+5V #PWR02
U 1 1
P 4000 3700
F 0 "#PWR02" H 4000 3550 50  0001 C CNN
F 1 "+5V" H 4015 3873 50  0000 C CNN
F 2 "" H 4000 3700 50  0001 C CNN
F 3 "" H 4000 3700 50  0001 C CNN
	1    4000 3700
	1    0    0    -1  
$EndComp
Wire Wire Line
	4000 3700 4000 3950
Wire Wire Line
	4000 3950 4000 4650
Connection ~ 4000 3950
Wire Wire Line
	4750 3950 4750 4300
Wire Wire Line
	4750 4300 4900 4300
Connection ~ 4750 4300
Wire Wire Line
	4750 4300 4750 4650
Wire Wire Line
	4550 4650 4750 4650
Wire Wire Line
	2600 6300 3450 6300
Wire Wire Line
	2600 6200 2750 6200
Wire Wire Line
	3450 5500 3450 5600
Wire Wire Line
	3100 5500 3450 5500
Wire Wire Line
	3450 5900 3450 6300
Connection ~ 3450 6300
Wire Wire Line
	3450 6300 5350 6300
Wire Wire Line
	2750 5500 2750 5600
Wire Wire Line
	2750 5500 3100 5500
Wire Wire Line
	2750 5900 2750 6200
Connection ~ 2750 6200
Wire Wire Line
	2750 6200 5350 6200
Wire Wire Line
	4550 3950 4750 3950
Wire Wire Line
	4000 3950 4250 3950
$EndSCHEMATC
